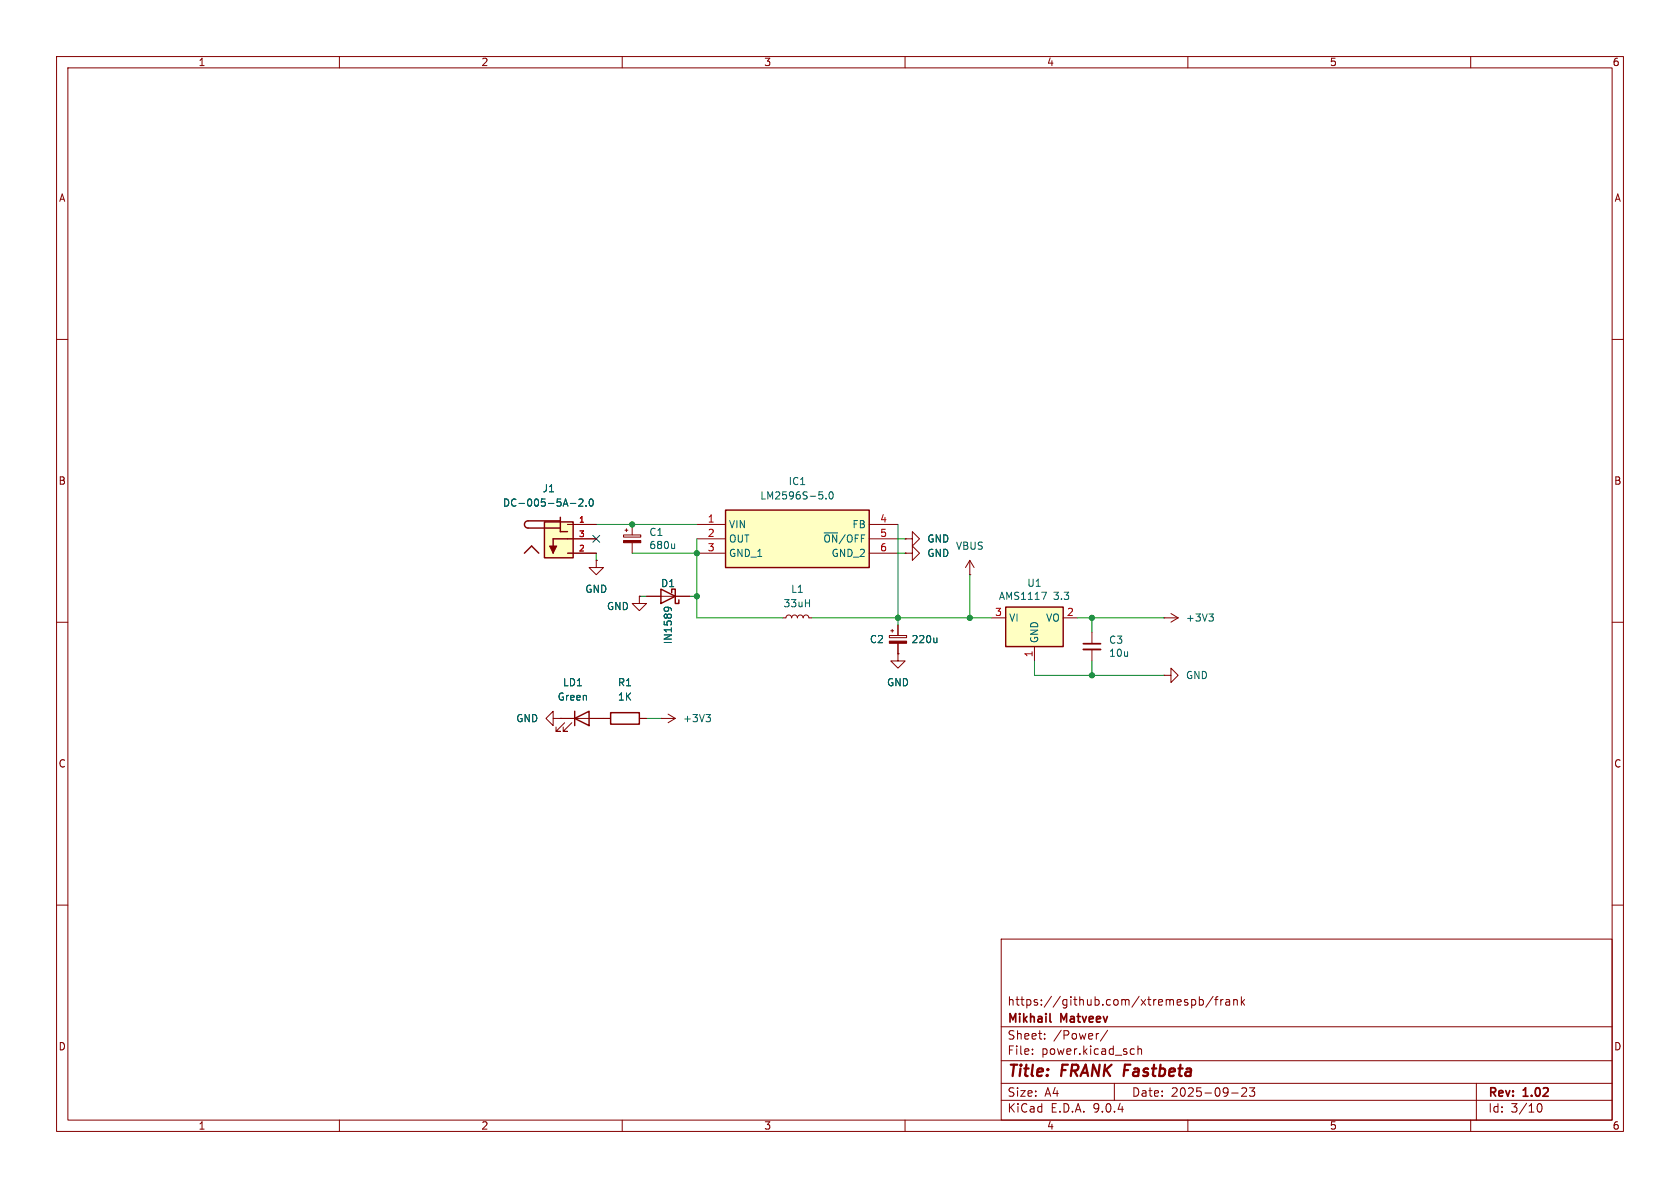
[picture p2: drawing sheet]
(kicad_sch
 (version 20250114)
 (generator "eeschema")
 (generator_version "9.0")
 (paper "A4")
 (title_block
  (title "${NAME} ${MODEL}")
  (date "${DATE}")
  (rev "${VERSION}")
  (company "Mikhail Matveev")
  (comment 1 "https://github.com/xtremespb/frank"))
 (lib_symbols
  (symbol "+3V3_1"
   (power)
   (pin_numbers (hide yes))
   (pin_names
    (offset 0) (hide yes)) (exclude_from_sim no) (in_bom yes) (on_board yes)
   (property "Reference" "#PWR" (at 0 -3.81 0) (effects (font (size 1.27 1.27)) (hide yes)))
   (property "Value" "+3V3" (at 0 3.556 0) (effects (font (size 1.27 1.27))))
   (property "Footprint" "" (at 0 0 0) (effects (font (size 1.27 1.27)) (hide yes)))
   (property "Datasheet" "" (at 0 0 0) (effects (font (size 1.27 1.27)) (hide yes)))
   (property "Description" "Power symbol creates a global label with name \"+3V3\"" (at 0 0 0) (effects (font (size 1.27 1.27)) (hide yes)))
   (symbol "+3V3_1_0_1"
    (polyline (pts (xy -0.762 1.27) (xy 0 2.54)) (stroke (width 0) (type default)) (fill (type none)))
    (polyline (pts (xy 0 2.54) (xy 0.762 1.27)) (stroke (width 0) (type default)) (fill (type none)))
    (polyline (pts (xy 0 0) (xy 0 2.54)) (stroke (width 0) (type default)) (fill (type none))))
   (symbol "+3V3_1_1_1"
    (pin power_in line (at 0 0 90) (length 0) (name "~" (effects (font (size 1.27 1.27)))) (number "1" (effects (font (size 1.27 1.27))))))
   (embedded_fonts no))
  (symbol "DC-005-5A-2.0:DC-005-5A-2.0"
   (pin_names
    (offset 1.016)) (exclude_from_sim no) (in_bom yes) (on_board yes)
   (property "Reference" "J" (at -5.08 5.08 0) (effects (font (size 1.27 1.27)) (justify left bottom)))
   (property "Value" "DC-005-5A-2.0" (at -5.08 -5.08 0) (effects (font (size 1.27 1.27)) (justify left top)))
   (property "Footprint" "DC-005-5A-2.0:XKB_DC-005-5A-2.0" (at 0 0 0) (effects (font (size 1.27 1.27)) (justify bottom) (hide yes)))
   (property "Datasheet" "" (at 0 0 0) (effects (font (size 1.27 1.27)) (hide yes)))
   (property "Description" "" (at 0 0 0) (effects (font (size 1.27 1.27)) (hide yes)))
   (property "MF" "XKB Industrial Precision" (at 0 0 0) (effects (font (size 1.27 1.27)) (justify bottom) (hide yes)))
   (property "MAXIMUM_PACKAGE_HEIGHT" "11 mm" (at 0 0 0) (effects (font (size 1.27 1.27)) (justify bottom) (hide yes)))
   (property "Package" "Package" (at 0 0 0) (effects (font (size 1.27 1.27)) (justify bottom) (hide yes)))
   (property "Price" "None" (at 0 0 0) (effects (font (size 1.27 1.27)) (justify bottom) (hide yes)))
   (property "Check_prices" "https://www.snapeda.com/parts/DC-005-5A-2.0/XKB+Connection/view-part/?ref=eda" (at 0 0 0) (effects (font (size 1.27 1.27)) (justify bottom) (hide yes)))
   (property "STANDARD" "Manufacturer Recommendations" (at 0 0 0) (effects (font (size 1.27 1.27)) (justify bottom) (hide yes)))
   (property "PARTREV" "A0" (at 0 0 0) (effects (font (size 1.27 1.27)) (justify bottom) (hide yes)))
   (property "SnapEDA_Link" "https://www.snapeda.com/parts/DC-005-5A-2.0/XKB+Connection/view-part/?ref=snap" (at 0 0 0) (effects (font (size 1.27 1.27)) (justify bottom) (hide yes)))
   (property "MP" "DC-005-5A-2.0" (at 0 0 0) (effects (font (size 1.27 1.27)) (justify bottom) (hide yes)))
   (property "Description_1" "DC Power Receptacle Jack, Through Hole，Right Angle" (at 0 0 0) (effects (font (size 1.27 1.27)) (justify bottom) (hide yes)))
   (property "Availability" "Not in stock" (at 0 0 0) (effects (font (size 1.27 1.27)) (justify bottom) (hide yes)))
   (property "MANUFACTURER" "XKB" (at 0 0 0) (effects (font (size 1.27 1.27)) (justify bottom) (hide yes)))
   (symbol "DC-005-5A-2.0_0_0"
    (polyline (pts (xy -4.445 3.175) (xy 1.27 3.175)) (stroke (width 0.254) (type default)) (fill (type none)))
    (polyline (pts (xy -4.445 1.905) (xy 1.27 1.905)) (stroke (width 0.254) (type default)) (fill (type none)))
    (arc (start -4.445 1.905) (mid -5.0772 2.54) (end -4.445 3.175) (stroke (width 0.254) (type default)) (fill (type none)))
    (polyline (pts (xy -3.81 -1.27) (xy -5.08 -2.54)) (stroke (width 0.254) (type default)) (fill (type none)))
    (polyline (pts (xy -2.54 -2.54) (xy -3.81 -1.27)) (stroke (width 0.254) (type default)) (fill (type none)))
    (rectangle (start -1.5421 -3.3564) (end 3.5379 2.9936) (stroke (width 0.254) (type default)) (fill (type background)))
    (polyline (pts (xy -0.635 -1.27) (xy 0.635 -1.27) (xy 0 -2.54) (xy -0.635 -1.27)) (stroke (width 0.1524) (type default)) (fill (type outline)))
    (polyline (pts (xy 0 0) (xy 0 -2.54)) (stroke (width 0.254) (type default)) (fill (type none)))
    (polyline (pts (xy 1.27 3.81) (xy 1.27 3.175)) (stroke (width 0.254) (type default)) (fill (type none)))
    (polyline (pts (xy 1.27 3.175) (xy 1.27 1.905)) (stroke (width 0.254) (type default)) (fill (type none)))
    (polyline (pts (xy 1.27 1.905) (xy 1.27 1.27)) (stroke (width 0.254) (type default)) (fill (type none)))
    (polyline (pts (xy 1.27 1.27) (xy 2.54 1.27)) (stroke (width 0.254) (type default)) (fill (type none)))
    (polyline (pts (xy 2.54 0) (xy 0 0)) (stroke (width 0.254) (type default)) (fill (type none)))
    (pin passive line (at 7.62 2.54 180) (length 5.08) (name "~" (effects (font (size 1.016 1.016)))) (number "1" (effects (font (size 1.016 1.016)))))
    (pin passive line (at 7.62 0 180) (length 5.08) (name "~" (effects (font (size 1.016 1.016)))) (number "3" (effects (font (size 1.016 1.016)))))
    (pin passive line (at 7.62 -2.54 180) (length 5.08) (name "~" (effects (font (size 1.016 1.016)))) (number "2" (effects (font (size 1.016 1.016))))))
   (embedded_fonts no))
  (symbol "Device:C_Polarized_Small"
   (pin_numbers (hide yes))
   (pin_names
    (offset 0.254) (hide yes)) (exclude_from_sim no) (in_bom yes) (on_board yes)
   (property "Reference" "C" (at 0.254 1.778 0) (effects (font (size 1.27 1.27)) (justify left)))
   (property "Value" "C_Polarized_Small" (at 0.254 -2.032 0) (effects (font (size 1.27 1.27)) (justify left)))
   (property "Footprint" "" (at 0 0 0) (effects (font (size 1.27 1.27)) (hide yes)))
   (property "Datasheet" "~" (at 0 0 0) (effects (font (size 1.27 1.27)) (hide yes)))
   (property "Description" "Polarized capacitor, small symbol" (at 0 0 0) (effects (font (size 1.27 1.27)) (hide yes)))
   (symbol "C_Polarized_Small_0_1"
    (rectangle (start -1.524 0.6858) (end 1.524 0.3048) (stroke (width 0) (type default)) (fill (type none)))
    (rectangle (start -1.524 -0.3048) (end 1.524 -0.6858) (stroke (width 0) (type default)) (fill (type outline)))
    (polyline (pts (xy -1.27 1.524) (xy -0.762 1.524)) (stroke (width 0) (type default)) (fill (type none)))
    (polyline (pts (xy -1.016 1.27) (xy -1.016 1.778)) (stroke (width 0) (type default)) (fill (type none))))
   (symbol "C_Polarized_Small_1_1"
    (pin passive line (at 0 2.54 270) (length 1.8542) (name "~" (effects (font (size 1.27 1.27)))) (number "1" (effects (font (size 1.27 1.27)))))
    (pin passive line (at 0 -2.54 90) (length 1.8542) (name "~" (effects (font (size 1.27 1.27)))) (number "2" (effects (font (size 1.27 1.27))))))
   (embedded_fonts no))
  (symbol "Device:C_Small"
   (pin_numbers (hide yes))
   (pin_names
    (offset 0.254) (hide yes)) (exclude_from_sim no) (in_bom yes) (on_board yes)
   (property "Reference" "C" (at 0.254 1.778 0) (effects (font (size 1.27 1.27)) (justify left)))
   (property "Value" "C_Small" (at 0.254 -2.032 0) (effects (font (size 1.27 1.27)) (justify left)))
   (property "Footprint" "" (at 0 0 0) (effects (font (size 1.27 1.27)) (hide yes)))
   (property "Datasheet" "~" (at 0 0 0) (effects (font (size 1.27 1.27)) (hide yes)))
   (property "Description" "Unpolarized capacitor, small symbol" (at 0 0 0) (effects (font (size 1.27 1.27)) (hide yes)))
   (symbol "C_Small_0_1"
    (polyline (pts (xy -1.524 0.508) (xy 1.524 0.508)) (stroke (width 0.3048) (type default)) (fill (type none)))
    (polyline (pts (xy -1.524 -0.508) (xy 1.524 -0.508)) (stroke (width 0.3302) (type default)) (fill (type none))))
   (symbol "C_Small_1_1"
    (pin passive line (at 0 2.54 270) (length 2.032) (name "~" (effects (font (size 1.27 1.27)))) (number "1" (effects (font (size 1.27 1.27)))))
    (pin passive line (at 0 -2.54 90) (length 2.032) (name "~" (effects (font (size 1.27 1.27)))) (number "2" (effects (font (size 1.27 1.27))))))
   (embedded_fonts no))
  (symbol "Device:D_Schottky_Small"
   (pin_numbers (hide yes))
   (pin_names
    (offset 0.254) (hide yes)) (exclude_from_sim no) (in_bom yes) (on_board yes)
   (property "Reference" "D" (at -1.27 2.032 0) (effects (font (size 1.27 1.27)) (justify left)))
   (property "Value" "D_Schottky_Small" (at -7.112 -2.032 0) (effects (font (size 1.27 1.27)) (justify left)))
   (property "Footprint" "" (at 0 0 90) (effects (font (size 1.27 1.27)) (hide yes)))
   (property "Datasheet" "~" (at 0 0 90) (effects (font (size 1.27 1.27)) (hide yes)))
   (property "Description" "Schottky diode, small symbol" (at 0 0 0) (effects (font (size 1.27 1.27)) (hide yes)))
   (symbol "D_Schottky_Small_0_1"
    (polyline (pts (xy -1.27 0.762) (xy -1.27 1.016) (xy -0.762 1.016) (xy -0.762 -1.016) (xy -0.254 -1.016) (xy -0.254 -0.762)) (stroke (width 0.254) (type default)) (fill (type none)))
    (polyline (pts (xy -0.762 0) (xy 0.762 0)) (stroke (width 0) (type default)) (fill (type none)))
    (polyline (pts (xy 0.762 -1.016) (xy -0.762 0) (xy 0.762 1.016) (xy 0.762 -1.016)) (stroke (width 0.254) (type default)) (fill (type none))))
   (symbol "D_Schottky_Small_1_1"
    (pin passive line (at -2.54 0 0) (length 1.778) (name "K" (effects (font (size 1.27 1.27)))) (number "1" (effects (font (size 1.27 1.27)))))
    (pin passive line (at 2.54 0 180) (length 1.778) (name "A" (effects (font (size 1.27 1.27)))) (number "2" (effects (font (size 1.27 1.27))))))
   (embedded_fonts no))
  (symbol "Device:LED"
   (pin_numbers (hide yes))
   (pin_names
    (offset 1.016) (hide yes)) (exclude_from_sim no) (in_bom yes) (on_board yes)
   (property "Reference" "D" (at 0 2.54 0) (effects (font (size 1.27 1.27))))
   (property "Value" "LED" (at 0 -2.54 0) (effects (font (size 1.27 1.27))))
   (property "Footprint" "" (at 0 0 0) (effects (font (size 1.27 1.27)) (hide yes)))
   (property "Datasheet" "~" (at 0 0 0) (effects (font (size 1.27 1.27)) (hide yes)))
   (property "Description" "Light emitting diode" (at 0 0 0) (effects (font (size 1.27 1.27)) (hide yes)))
   (property "Sim.Pins" "1=K 2=A" (at 0 0 0) (effects (font (size 1.27 1.27)) (hide yes)))
   (symbol "LED_0_1"
    (polyline (pts (xy -3.048 -0.762) (xy -4.572 -2.286) (xy -3.81 -2.286) (xy -4.572 -2.286) (xy -4.572 -1.524)) (stroke (width 0) (type default)) (fill (type none)))
    (polyline (pts (xy -1.778 -0.762) (xy -3.302 -2.286) (xy -2.54 -2.286) (xy -3.302 -2.286) (xy -3.302 -1.524)) (stroke (width 0) (type default)) (fill (type none)))
    (polyline (pts (xy -1.27 0) (xy 1.27 0)) (stroke (width 0) (type default)) (fill (type none)))
    (polyline (pts (xy -1.27 -1.27) (xy -1.27 1.27)) (stroke (width 0.254) (type default)) (fill (type none)))
    (polyline (pts (xy 1.27 -1.27) (xy 1.27 1.27) (xy -1.27 0) (xy 1.27 -1.27)) (stroke (width 0.254) (type default)) (fill (type none))))
   (symbol "LED_1_1"
    (pin passive line (at -3.81 0 0) (length 2.54) (name "K" (effects (font (size 1.27 1.27)))) (number "1" (effects (font (size 1.27 1.27)))))
    (pin passive line (at 3.81 0 180) (length 2.54) (name "A" (effects (font (size 1.27 1.27)))) (number "2" (effects (font (size 1.27 1.27))))))
   (embedded_fonts no))
  (symbol "Device:L_Small"
   (pin_numbers (hide yes))
   (pin_names
    (offset 0.254) (hide yes)) (exclude_from_sim no) (in_bom yes) (on_board yes)
   (property "Reference" "L" (at 0.762 1.016 0) (effects (font (size 1.27 1.27)) (justify left)))
   (property "Value" "L_Small" (at 0.762 -1.016 0) (effects (font (size 1.27 1.27)) (justify left)))
   (property "Footprint" "" (at 0 0 0) (effects (font (size 1.27 1.27)) (hide yes)))
   (property "Datasheet" "~" (at 0 0 0) (effects (font (size 1.27 1.27)) (hide yes)))
   (property "Description" "Inductor, small symbol" (at 0 0 0) (effects (font (size 1.27 1.27)) (hide yes)))
   (symbol "L_Small_0_1"
    (arc (start 0 2.032) (mid 0.5058 1.524) (end 0 1.016) (stroke (width 0) (type default)) (fill (type none)))
    (arc (start 0 1.016) (mid 0.5058 0.508) (end 0 0) (stroke (width 0) (type default)) (fill (type none)))
    (arc (start 0 0) (mid 0.5058 -0.508) (end 0 -1.016) (stroke (width 0) (type default)) (fill (type none)))
    (arc (start 0 -1.016) (mid 0.5058 -1.524) (end 0 -2.032) (stroke (width 0) (type default)) (fill (type none))))
   (symbol "L_Small_1_1"
    (pin passive line (at 0 2.54 270) (length 0.508) (name "~" (effects (font (size 1.27 1.27)))) (number "1" (effects (font (size 1.27 1.27)))))
    (pin passive line (at 0 -2.54 90) (length 0.508) (name "~" (effects (font (size 1.27 1.27)))) (number "2" (effects (font (size 1.27 1.27))))))
   (embedded_fonts no))
  (symbol "Device:R"
   (pin_numbers (hide yes))
   (pin_names
    (offset 0)) (exclude_from_sim no) (in_bom yes) (on_board yes)
   (property "Reference" "R" (at 2.032 0 90) (effects (font (size 1.27 1.27))))
   (property "Value" "R" (at 0 0 90) (effects (font (size 1.27 1.27))))
   (property "Footprint" "" (at -1.778 0 90) (effects (font (size 1.27 1.27)) (hide yes)))
   (property "Datasheet" "~" (at 0 0 0) (effects (font (size 1.27 1.27)) (hide yes)))
   (property "Description" "Resistor" (at 0 0 0) (effects (font (size 1.27 1.27)) (hide yes)))
   (symbol "R_0_1"
    (rectangle (start -1.016 -2.54) (end 1.016 2.54) (stroke (width 0.254) (type default)) (fill (type none))))
   (symbol "R_1_1"
    (pin passive line (at 0 3.81 270) (length 1.27) (name "~" (effects (font (size 1.27 1.27)))) (number "1" (effects (font (size 1.27 1.27)))))
    (pin passive line (at 0 -3.81 90) (length 1.27) (name "~" (effects (font (size 1.27 1.27)))) (number "2" (effects (font (size 1.27 1.27))))))
   (embedded_fonts no))
  (symbol "GND_2"
   (power)
   (pin_numbers (hide yes))
   (pin_names
    (offset 0) (hide yes)) (exclude_from_sim no) (in_bom yes) (on_board yes)
   (property "Reference" "#PWR" (at 0 -6.35 0) (effects (font (size 1.27 1.27)) (hide yes)))
   (property "Value" "GND" (at 0 -3.81 0) (effects (font (size 1.27 1.27))))
   (property "Footprint" "" (at 0 0 0) (effects (font (size 1.27 1.27)) (hide yes)))
   (property "Datasheet" "" (at 0 0 0) (effects (font (size 1.27 1.27)) (hide yes)))
   (property "Description" "Power symbol creates a global label with name \"GND\" , ground" (at 0 0 0) (effects (font (size 1.27 1.27)) (hide yes)))
   (symbol "GND_2_0_1"
    (polyline (pts (xy 0 0) (xy 0 -1.27) (xy 1.27 -1.27) (xy 0 -2.54) (xy -1.27 -1.27) (xy 0 -1.27)) (stroke (width 0) (type default)) (fill (type none))))
   (symbol "GND_2_1_1"
    (pin power_in line (at 0 0 270) (length 0) (name "~" (effects (font (size 1.27 1.27)))) (number "1" (effects (font (size 1.27 1.27))))))
   (embedded_fonts no))
  (symbol "LM2596S-5_0:LM2596S-5.0" (exclude_from_sim no) (in_bom yes) (on_board yes)
   (property "Reference" "IC" (at 31.75 7.62 0) (effects (font (size 1.27 1.27)) (justify left top)))
   (property "Value" "LM2596S-5.0" (at 31.75 5.08 0) (effects (font (size 1.27 1.27)) (justify left top)))
   (property "Footprint" "KTT0005B" (at 31.75 -94.92 0) (effects (font (size 1.27 1.27)) (justify left top) (hide yes)))
   (property "Datasheet" "https://www.ti.com/lit/gpn/LM2596" (at 31.75 -194.92 0) (effects (font (size 1.27 1.27)) (justify left top) (hide yes)))
   (property "Description" "Conv DC-DC 4.5V to 40V Inv/Step Down Single-Out 5V 3A 6-Pin(5+Tab) TO-263 Tube" (at 0 0 0) (effects (font (size 1.27 1.27)) (hide yes)))
   (property "Height" "" (at 31.75 -394.92 0) (effects (font (size 1.27 1.27)) (justify left top) (hide yes)))
   (property "Mouser Part Number" "926-LM2596S-50" (at 31.75 -494.92 0) (effects (font (size 1.27 1.27)) (justify left top) (hide yes)))
   (property "Mouser Price/Stock" "https://www.mouser.co.uk/ProductDetail/Texas-Instruments/LM2596S-5.0?qs=X1J7HmVL2ZGcOr96VNr%252B%2Fw%3D%3D" (at 31.75 -594.92 0) (effects (font (size 1.27 1.27)) (justify left top) (hide yes)))
   (property "Manufacturer_Name" "Texas Instruments" (at 31.75 -694.92 0) (effects (font (size 1.27 1.27)) (justify left top) (hide yes)))
   (property "Manufacturer_Part_Number" "LM2596S-5.0" (at 31.75 -794.92 0) (effects (font (size 1.27 1.27)) (justify left top) (hide yes)))
   (symbol "LM2596S-5.0_1_1"
    (rectangle (start 5.08 2.54) (end 30.48 -7.62) (stroke (width 0.254) (type default)) (fill (type background)))
    (pin passive line (at 0 0 0) (length 5.08) (name "VIN" (effects (font (size 1.27 1.27)))) (number "1" (effects (font (size 1.27 1.27)))))
    (pin passive line (at 0 -2.54 0) (length 5.08) (name "OUT" (effects (font (size 1.27 1.27)))) (number "2" (effects (font (size 1.27 1.27)))))
    (pin passive line (at 0 -5.08 0) (length 5.08) (name "GND_1" (effects (font (size 1.27 1.27)))) (number "3" (effects (font (size 1.27 1.27)))))
    (pin passive line (at 35.56 0 180) (length 5.08) (name "FB" (effects (font (size 1.27 1.27)))) (number "4" (effects (font (size 1.27 1.27)))))
    (pin passive line (at 35.56 -2.54 180) (length 5.08) (name "~{ON}/OFF" (effects (font (size 1.27 1.27)))) (number "5" (effects (font (size 1.27 1.27)))))
    (pin passive line (at 35.56 -5.08 180) (length 5.08) (name "GND_2" (effects (font (size 1.27 1.27)))) (number "6" (effects (font (size 1.27 1.27))))))
   (embedded_fonts no))
  (symbol "Regulator_Linear:NCP1117-3.3_SOT223" (exclude_from_sim no) (in_bom yes) (on_board yes)
   (property "Reference" "U" (at -3.81 3.175 0) (effects (font (size 1.27 1.27))))
   (property "Value" "NCP1117-3.3_SOT223" (at 0 3.175 0) (effects (font (size 1.27 1.27)) (justify left)))
   (property "Footprint" "Package_TO_SOT_SMD:SOT-223-3_TabPin2" (at 0 5.08 0) (effects (font (size 1.27 1.27)) (hide yes)))
   (property "Datasheet" "http://www.onsemi.com/pub_link/Collateral/NCP1117-D.PDF" (at 2.54 -6.35 0) (effects (font (size 1.27 1.27)) (hide yes)))
   (property "Description" "1A Low drop-out regulator, Fixed Output 3.3V, SOT-223" (at 0 0 0) (effects (font (size 1.27 1.27)) (hide yes)))
   (symbol "NCP1117-3.3_SOT223_0_1"
    (rectangle (start -5.08 -5.08) (end 5.08 1.905) (stroke (width 0.254) (type default)) (fill (type background))))
   (symbol "NCP1117-3.3_SOT223_1_1"
    (pin power_in line (at -7.62 0 0) (length 2.54) (name "VI" (effects (font (size 1.27 1.27)))) (number "3" (effects (font (size 1.27 1.27)))))
    (pin power_in line (at 0 -7.62 90) (length 2.54) (name "GND" (effects (font (size 1.27 1.27)))) (number "1" (effects (font (size 1.27 1.27)))))
    (pin power_out line (at 7.62 0 180) (length 2.54) (name "VO" (effects (font (size 1.27 1.27)))) (number "2" (effects (font (size 1.27 1.27))))))
   (embedded_fonts no))
  (symbol "power:GND"
   (power)
   (pin_numbers (hide yes))
   (pin_names
    (offset 0) (hide yes)) (exclude_from_sim no) (in_bom yes) (on_board yes)
   (property "Reference" "#PWR" (at 0 -6.35 0) (effects (font (size 1.27 1.27)) (hide yes)))
   (property "Value" "GND" (at 0 -3.81 0) (effects (font (size 1.27 1.27))))
   (property "Footprint" "" (at 0 0 0) (effects (font (size 1.27 1.27)) (hide yes)))
   (property "Datasheet" "" (at 0 0 0) (effects (font (size 1.27 1.27)) (hide yes)))
   (property "Description" "Power symbol creates a global label with name \"GND\" , ground" (at 0 0 0) (effects (font (size 1.27 1.27)) (hide yes)))
   (symbol "GND_0_1"
    (polyline (pts (xy 0 0) (xy 0 -1.27) (xy 1.27 -1.27) (xy 0 -2.54) (xy -1.27 -1.27) (xy 0 -1.27)) (stroke (width 0) (type default)) (fill (type none))))
   (symbol "GND_1_1"
    (pin power_in line (at 0 0 270) (length 0) (name "~" (effects (font (size 1.27 1.27)))) (number "1" (effects (font (size 1.27 1.27))))))
   (embedded_fonts no))
  (symbol "power:VBUS"
   (power)
   (pin_numbers (hide yes))
   (pin_names
    (offset 0) (hide yes)) (exclude_from_sim no) (in_bom yes) (on_board yes)
   (property "Reference" "#PWR" (at 0 -3.81 0) (effects (font (size 1.27 1.27)) (hide yes)))
   (property "Value" "VBUS" (at 0 3.556 0) (effects (font (size 1.27 1.27))))
   (property "Footprint" "" (at 0 0 0) (effects (font (size 1.27 1.27)) (hide yes)))
   (property "Datasheet" "" (at 0 0 0) (effects (font (size 1.27 1.27)) (hide yes)))
   (property "Description" "Power symbol creates a global label with name \"VBUS\"" (at 0 0 0) (effects (font (size 1.27 1.27)) (hide yes)))
   (symbol "VBUS_0_1"
    (polyline (pts (xy -0.762 1.27) (xy 0 2.54)) (stroke (width 0) (type default)) (fill (type none)))
    (polyline (pts (xy 0 2.54) (xy 0.762 1.27)) (stroke (width 0) (type default)) (fill (type none)))
    (polyline (pts (xy 0 0) (xy 0 2.54)) (stroke (width 0) (type default)) (fill (type none))))
   (symbol "VBUS_1_1"
    (pin power_in line (at 0 0 90) (length 0) (name "~" (effects (font (size 1.27 1.27)))) (number "1" (effects (font (size 1.27 1.27))))))
   (embedded_fonts no)))
 (junction
  (at 193.04 119.38)
  (diameter 0)
  (color 0 0 0 0))
 (junction
  (at 193.04 109.22)
  (diameter 0)
  (color 0 0 0 0))
 (junction
  (at 171.45 109.22)
  (diameter 0)
  (color 0 0 0 0))
 (junction
  (at 111.76 92.71)
  (diameter 0)
  (color 0 0 0 0))
 (junction
  (at 123.19 97.79)
  (diameter 0)
  (color 0 0 0 0))
 (junction
  (at 158.75 109.22)
  (diameter 0)
  (color 0 0 0 0))
 (junction
  (at 123.19 105.41)
  (diameter 0)
  (color 0 0 0 0))
 (no_connect
  (at 105.41 95.25))
 (wire
  (pts (xy 193.04 109.22) (xy 205.74 109.22))
  (stroke (width 0) (type default)))
 (wire
  (pts (xy 158.75 92.71) (xy 158.75 109.22))
  (stroke (width 0) (type default)))
 (wire
  (pts (xy 182.88 119.38) (xy 193.04 119.38))
  (stroke (width 0) (type default)))
 (wire
  (pts (xy 193.04 111.76) (xy 193.04 109.22))
  (stroke (width 0) (type default)))
 (wire
  (pts (xy 160.02 97.79) (xy 158.75 97.79))
  (stroke (width 0) (type default)))
 (wire
  (pts (xy 171.45 109.22) (xy 175.26 109.22))
  (stroke (width 0) (type default)))
 (wire
  (pts (xy 123.19 109.22) (xy 138.43 109.22))
  (stroke (width 0) (type default)))
 (wire
  (pts (xy 123.19 95.25) (xy 123.19 97.79))
  (stroke (width 0) (type default)))
 (wire
  (pts (xy 158.75 110.49) (xy 158.75 109.22))
  (stroke (width 0) (type default)))
 (wire
  (pts (xy 123.19 97.79) (xy 123.19 105.41))
  (stroke (width 0) (type default)))
 (wire
  (pts (xy 193.04 119.38) (xy 205.74 119.38))
  (stroke (width 0) (type default)))
 (wire
  (pts (xy 105.41 99.06) (xy 105.41 97.79))
  (stroke (width 0) (type default)))
 (wire
  (pts (xy 123.19 105.41) (xy 123.19 109.22))
  (stroke (width 0) (type default)))
 (wire
  (pts (xy 190.5 109.22) (xy 193.04 109.22))
  (stroke (width 0) (type default)))
 (wire
  (pts (xy 111.76 92.71) (xy 123.19 92.71))
  (stroke (width 0) (type default)))
 (wire
  (pts (xy 171.45 101.6) (xy 171.45 109.22))
  (stroke (width 0) (type default)))
 (wire
  (pts (xy 114.3 127) (xy 116.84 127))
  (stroke (width 0) (type default)))
 (wire
  (pts (xy 158.75 109.22) (xy 171.45 109.22))
  (stroke (width 0) (type default)))
 (wire
  (pts (xy 111.76 97.79) (xy 123.19 97.79))
  (stroke (width 0) (type default)))
 (wire
  (pts (xy 143.51 109.22) (xy 158.75 109.22))
  (stroke (width 0) (type default)))
 (wire
  (pts (xy 182.88 116.84) (xy 182.88 119.38))
  (stroke (width 0) (type default)))
 (wire
  (pts (xy 105.41 92.71) (xy 111.76 92.71))
  (stroke (width 0) (type default)))
 (wire
  (pts (xy 193.04 116.84) (xy 193.04 119.38))
  (stroke (width 0) (type default)))
 (wire
  (pts (xy 160.02 95.25) (xy 158.75 95.25))
  (stroke (width 0) (type default)))
 (symbol
  (lib_name "GND_2")
  (lib_id "power:GND")
  (at 99.06 127 270)
  (unit 1)
  (exclude_from_sim no)
  (in_bom yes)
  (on_board yes)
  (dnp no)
  (fields_autoplaced yes)
  (property "Reference" "#PWR01" (at 92.71 127 0) (effects (font (size 1.27 1.27)) (hide yes)))
  (property "Value" "GND" (at 95.25 126.9999 90) (effects (font (size 1.27 1.27)) (justify right)))
  (property "Footprint" "" (at 99.06 127 0) (effects (font (size 1.27 1.27)) (hide yes)))
  (property "Datasheet" "" (at 99.06 127 0) (effects (font (size 1.27 1.27)) (hide yes)))
  (property "Description" "Power symbol creates a global label with name \"GND\" , ground" (at 99.06 127 0) (effects (font (size 1.27 1.27)) (hide yes)))
  (pin "1"))
 (symbol
  (lib_id "power:GND")
  (at 118.11 105.41 270)
  (unit 1)
  (exclude_from_sim no)
  (in_bom yes)
  (on_board yes)
  (dnp no)
  (fields_autoplaced yes)
  (property "Reference" "#PWR04" (at 111.76 105.41 0) (effects (font (size 1.27 1.27)) (hide yes)))
  (property "Value" "GND" (at 114.3 105.4099 90) (effects (font (size 1.27 1.27)) (justify right)))
  (property "Footprint" "" (at 118.11 105.41 0) (effects (font (size 1.27 1.27)) (hide yes)))
  (property "Datasheet" "" (at 118.11 105.41 0) (effects (font (size 1.27 1.27)) (hide yes)))
  (property "Description" "Power symbol creates a global label with name \"GND\" , ground" (at 118.11 105.41 0) (effects (font (size 1.27 1.27)) (hide yes)))
  (pin "1"))
 (symbol
  (lib_id "Device:LED")
  (at 102.87 127 0)
  (unit 1)
  (exclude_from_sim no)
  (in_bom yes)
  (on_board yes)
  (dnp no)
  (fields_autoplaced yes)
  (property "Reference" "LD1" (at 101.2825 120.65 0) (effects (font (size 1.27 1.27))))
  (property "Value" "Green" (at 101.2825 123.19 0) (effects (font (size 1.27 1.27))))
  (property "Footprint" "FRANK:Combined 0805 LD" (at 102.87 127 0) (effects (font (size 1.27 1.27)) (hide yes)))
  (property "Datasheet" "~" (at 102.87 127 0) (effects (font (size 1.27 1.27)) (hide yes)))
  (property "Description" "Light emitting diode" (at 102.87 127 0) (effects (font (size 1.27 1.27)) (hide yes)))
  (property "AliExpress" "https://www.aliexpress.com/item/1005005975741298.html" (at 102.87 127 0) (effects (font (size 1.27 1.27)) (hide yes)))
  (property "Sim.Pins" "1=K 2=A" (at 102.87 127 0) (effects (font (size 1.27 1.27)) (hide yes)))
  (property "Height" "" (at 102.87 127 0) (effects (font (size 1.27 1.27)) (hide yes)))
  (property "Manufacturer_Name" "" (at 102.87 127 0) (effects (font (size 1.27 1.27)) (hide yes)))
  (property "Manufacturer_Part_Number" "" (at 102.87 127 0) (effects (font (size 1.27 1.27)) (hide yes)))
  (property "Mouser Part Number" "" (at 102.87 127 0) (effects (font (size 1.27 1.27)) (hide yes)))
  (property "Mouser Price/Stock" "" (at 102.87 127 0) (effects (font (size 1.27 1.27)) (hide yes)))
  (pin "1")
  (pin "2"))
 (symbol
  (lib_id "Device:C_Small")
  (at 193.04 114.3 0)
  (unit 1)
  (exclude_from_sim no)
  (in_bom yes)
  (on_board yes)
  (dnp no)
  (property "Reference" "C3" (at 195.961 113.1316 0) (effects (font (size 1.27 1.27)) (justify left)))
  (property "Value" "10u" (at 195.961 115.443 0) (effects (font (size 1.27 1.27)) (justify left)))
  (property "Footprint" "FRANK:Combined 0805 CR" (at 193.04 114.3 0) (effects (font (size 1.27 1.27)) (hide yes)))
  (property "Datasheet" "~" (at 193.04 114.3 0) (effects (font (size 1.27 1.27)) (hide yes)))
  (property "Description" "Unpolarized capacitor, small symbol" (at 193.04 114.3 0) (effects (font (size 1.27 1.27)) (hide yes)))
  (property "AliExpress" "https://www.aliexpress.com/item/33008008276.html" (at 193.04 114.3 0) (effects (font (size 1.27 1.27)) (hide yes)))
  (property "Height" "" (at 193.04 114.3 0) (effects (font (size 1.27 1.27)) (hide yes)))
  (property "Manufacturer_Name" "" (at 193.04 114.3 0) (effects (font (size 1.27 1.27)) (hide yes)))
  (property "Manufacturer_Part_Number" "" (at 193.04 114.3 0) (effects (font (size 1.27 1.27)) (hide yes)))
  (property "Mouser Part Number" "" (at 193.04 114.3 0) (effects (font (size 1.27 1.27)) (hide yes)))
  (property "Mouser Price/Stock" "" (at 193.04 114.3 0) (effects (font (size 1.27 1.27)) (hide yes)))
  (pin "1")
  (pin "2"))
 (symbol
  (lib_id "Device:D_Schottky_Small")
  (at 120.65 105.41 180)
  (unit 1)
  (exclude_from_sim no)
  (in_bom yes)
  (on_board yes)
  (dnp no)
  (property "Reference" "D1" (at 120.65 103.124 0) (effects (font (size 1.27 1.27))))
  (property "Value" "IN1589" (at 120.65 110.49 90) (effects (font (size 1.27 1.27))))
  (property "Footprint" "FRANK:Inductor (Radial_D7.2mm_P3.00mm)" (at 120.65 105.41 90) (effects (font (size 1.27 1.27)) (hide yes)))
  (property "Datasheet" "~" (at 120.65 105.41 90) (effects (font (size 1.27 1.27)) (hide yes)))
  (property "Description" "Schottky diode, small symbol" (at 120.65 105.41 0) (effects (font (size 1.27 1.27)) (hide yes)))
  (pin "2")
  (pin "1"))
 (symbol
  (lib_id "LM2596S-5_0:LM2596S-5.0")
  (at 123.19 92.71 0)
  (unit 1)
  (exclude_from_sim no)
  (in_bom yes)
  (on_board yes)
  (dnp no)
  (fields_autoplaced yes)
  (property "Reference" "IC1" (at 140.97 85.09 0) (effects (font (size 1.27 1.27))))
  (property "Value" "LM2596S-5.0" (at 140.97 87.63 0) (effects (font (size 1.27 1.27))))
  (property "Footprint" "FRANK:KTT0005B" (at 154.94 187.63 0) (effects (font (size 1.27 1.27)) (justify left top) (hide yes)))
  (property "Datasheet" "https://www.ti.com/lit/gpn/LM2596" (at 154.94 287.63 0) (effects (font (size 1.27 1.27)) (justify left top) (hide yes)))
  (property "Description" "Conv DC-DC 4.5V to 40V Inv/Step Down Single-Out 5V 3A 6-Pin(5+Tab) TO-263 Tube" (at 123.19 92.71 0) (effects (font (size 1.27 1.27)) (hide yes)))
  (property "Height" "" (at 154.94 487.63 0) (effects (font (size 1.27 1.27)) (justify left top) (hide yes)))
  (property "Mouser Part Number" "926-LM2596S-50" (at 154.94 587.63 0) (effects (font (size 1.27 1.27)) (justify left top) (hide yes)))
  (property "Mouser Price/Stock" "https://www.mouser.co.uk/ProductDetail/Texas-Instruments/LM2596S-5.0?qs=X1J7HmVL2ZGcOr96VNr%252B%2Fw%3D%3D" (at 154.94 687.63 0) (effects (font (size 1.27 1.27)) (justify left top) (hide yes)))
  (property "Manufacturer_Name" "Texas Instruments" (at 154.94 787.63 0) (effects (font (size 1.27 1.27)) (justify left top) (hide yes)))
  (property "Manufacturer_Part_Number" "LM2596S-5.0" (at 154.94 887.63 0) (effects (font (size 1.27 1.27)) (justify left top) (hide yes)))
  (pin "6")
  (pin "1")
  (pin "2")
  (pin "3")
  (pin "5")
  (pin "4"))
 (symbol
  (lib_id "power:GND")
  (at 160.02 95.25 90)
  (unit 1)
  (exclude_from_sim no)
  (in_bom yes)
  (on_board yes)
  (dnp no)
  (fields_autoplaced yes)
  (property "Reference" "#PWR06" (at 166.37 95.25 0) (effects (font (size 1.27 1.27)) (hide yes)))
  (property "Value" "GND" (at 163.83 95.2499 90) (effects (font (size 1.27 1.27)) (justify right)))
  (property "Footprint" "" (at 160.02 95.25 0) (effects (font (size 1.27 1.27)) (hide yes)))
  (property "Datasheet" "" (at 160.02 95.25 0) (effects (font (size 1.27 1.27)) (hide yes)))
  (property "Description" "Power symbol creates a global label with name \"GND\" , ground" (at 160.02 95.25 0) (effects (font (size 1.27 1.27)) (hide yes)))
  (pin "1"))
 (symbol
  (lib_id "power:GND")
  (at 160.02 97.79 90)
  (unit 1)
  (exclude_from_sim no)
  (in_bom yes)
  (on_board yes)
  (dnp no)
  (fields_autoplaced yes)
  (property "Reference" "#PWR07" (at 166.37 97.79 0) (effects (font (size 1.27 1.27)) (hide yes)))
  (property "Value" "GND" (at 163.83 97.7899 90) (effects (font (size 1.27 1.27)) (justify right)))
  (property "Footprint" "" (at 160.02 97.79 0) (effects (font (size 1.27 1.27)) (hide yes)))
  (property "Datasheet" "" (at 160.02 97.79 0) (effects (font (size 1.27 1.27)) (hide yes)))
  (property "Description" "Power symbol creates a global label with name \"GND\" , ground" (at 160.02 97.79 0) (effects (font (size 1.27 1.27)) (hide yes)))
  (pin "1"))
 (symbol
  (lib_id "Device:R")
  (at 110.49 127 90)
  (unit 1)
  (exclude_from_sim no)
  (in_bom yes)
  (on_board yes)
  (dnp no)
  (fields_autoplaced yes)
  (property "Reference" "R1" (at 110.49 120.65 90) (effects (font (size 1.27 1.27))))
  (property "Value" "1K" (at 110.49 123.19 90) (effects (font (size 1.27 1.27))))
  (property "Footprint" "FRANK:Combined 0805 RE" (at 110.49 128.778 90) (effects (font (size 1.27 1.27)) (hide yes)))
  (property "Datasheet" "https://www.vishay.com/docs/28952/mcs0402at-mct0603at-mcu0805at-mca1206at.pdf" (at 110.49 127 0) (effects (font (size 1.27 1.27)) (hide yes)))
  (property "Description" "Resistor" (at 110.49 127 0) (effects (font (size 1.27 1.27)) (hide yes)))
  (property "AliExpress" "https://www.aliexpress.com/item/1005005945735199.html" (at 110.49 127 0) (effects (font (size 1.27 1.27)) (hide yes)))
  (property "Height" "" (at 110.49 127 90) (effects (font (size 1.27 1.27)) (hide yes)))
  (property "Manufacturer_Name" "" (at 110.49 127 90) (effects (font (size 1.27 1.27)) (hide yes)))
  (property "Manufacturer_Part_Number" "" (at 110.49 127 90) (effects (font (size 1.27 1.27)) (hide yes)))
  (property "Mouser Part Number" "" (at 110.49 127 90) (effects (font (size 1.27 1.27)) (hide yes)))
  (property "Mouser Price/Stock" "" (at 110.49 127 90) (effects (font (size 1.27 1.27)) (hide yes)))
  (pin "1")
  (pin "2"))
 (symbol
  (lib_id "Device:L_Small")
  (at 140.97 109.22 90)
  (unit 1)
  (exclude_from_sim no)
  (in_bom yes)
  (on_board yes)
  (dnp no)
  (fields_autoplaced yes)
  (property "Reference" "L1" (at 140.97 104.14 90) (effects (font (size 1.27 1.27))))
  (property "Value" "33uH" (at 140.97 106.68 90) (effects (font (size 1.27 1.27))))
  (property "Footprint" "" (at 140.97 109.22 0) (effects (font (size 1.27 1.27)) (hide yes)))
  (property "Datasheet" "~" (at 140.97 109.22 0) (effects (font (size 1.27 1.27)) (hide yes)))
  (property "Description" "Inductor, small symbol" (at 140.97 109.22 0) (effects (font (size 1.27 1.27)) (hide yes)))
  (pin "1")
  (pin "2"))
 (symbol
  (lib_id "DC-005-5A-2.0:DC-005-5A-2.0")
  (at 97.79 95.25 0)
  (unit 1)
  (exclude_from_sim no)
  (in_bom yes)
  (on_board yes)
  (dnp no)
  (fields_autoplaced yes)
  (property "Reference" "J1" (at 97.0189 86.36 0) (effects (font (size 1.27 1.27))))
  (property "Value" "DC-005-5A-2.0" (at 97.0189 88.9 0) (effects (font (size 1.27 1.27))))
  (property "Footprint" "FRANK:XKB_DC-005-5A-2.0" (at 97.79 95.25 0) (effects (font (size 1.27 1.27)) (justify bottom) (hide yes)))
  (property "Datasheet" "" (at 97.79 95.25 0) (effects (font (size 1.27 1.27)) (hide yes)))
  (property "Description" "" (at 97.79 95.25 0) (effects (font (size 1.27 1.27)) (hide yes)))
  (property "MF" "XKB Industrial Precision" (at 97.79 95.25 0) (effects (font (size 1.27 1.27)) (justify bottom) (hide yes)))
  (property "MAXIMUM_PACKAGE_HEIGHT" "11 mm" (at 97.79 95.25 0) (effects (font (size 1.27 1.27)) (justify bottom) (hide yes)))
  (property "Package" "Package" (at 97.79 95.25 0) (effects (font (size 1.27 1.27)) (justify bottom) (hide yes)))
  (property "Price" "None" (at 97.79 95.25 0) (effects (font (size 1.27 1.27)) (justify bottom) (hide yes)))
  (property "Check_prices" "https://www.snapeda.com/parts/DC-005-5A-2.0/XKB+Connection/view-part/?ref=eda" (at 97.79 95.25 0) (effects (font (size 1.27 1.27)) (justify bottom) (hide yes)))
  (property "STANDARD" "Manufacturer Recommendations" (at 97.79 95.25 0) (effects (font (size 1.27 1.27)) (justify bottom) (hide yes)))
  (property "PARTREV" "A0" (at 97.79 95.25 0) (effects (font (size 1.27 1.27)) (justify bottom) (hide yes)))
  (property "SnapEDA_Link" "https://www.snapeda.com/parts/DC-005-5A-2.0/XKB+Connection/view-part/?ref=snap" (at 97.79 95.25 0) (effects (font (size 1.27 1.27)) (justify bottom) (hide yes)))
  (property "MP" "DC-005-5A-2.0" (at 97.79 95.25 0) (effects (font (size 1.27 1.27)) (justify bottom) (hide yes)))
  (property "Description_1" "DC Power Receptacle Jack, Through Hole，Right Angle" (at 97.79 95.25 0) (effects (font (size 1.27 1.27)) (justify bottom) (hide yes)))
  (property "Availability" "Not in stock" (at 97.79 95.25 0) (effects (font (size 1.27 1.27)) (justify bottom) (hide yes)))
  (property "MANUFACTURER" "XKB" (at 97.79 95.25 0) (effects (font (size 1.27 1.27)) (justify bottom) (hide yes)))
  (pin "1")
  (pin "3")
  (pin "2"))
 (symbol
  (lib_id "Device:C_Polarized_Small")
  (at 111.76 95.25 0)
  (unit 1)
  (exclude_from_sim no)
  (in_bom yes)
  (on_board yes)
  (dnp no)
  (property "Reference" "C1" (at 114.681 94.0816 0) (effects (font (size 1.27 1.27)) (justify left)))
  (property "Value" "680u" (at 114.681 96.393 0) (effects (font (size 1.27 1.27)) (justify left)))
  (property "Footprint" "FRANK:Capacitor (Radial_D8.0mm_P3.50mm)" (at 111.76 95.25 0) (effects (font (size 1.27 1.27)) (hide yes)))
  (property "Datasheet" "~" (at 111.76 95.25 0) (effects (font (size 1.27 1.27)) (hide yes)))
  (property "Description" "Polarized capacitor, small symbol" (at 111.76 95.25 0) (effects (font (size 1.27 1.27)) (hide yes)))
  (property "AliExpress" "https://www.aliexpress.com/item/33008008276.html" (at 111.76 95.25 0) (effects (font (size 1.27 1.27)) (hide yes)))
  (property "Height" "" (at 111.76 95.25 0) (effects (font (size 1.27 1.27)) (hide yes)))
  (property "Manufacturer_Name" "" (at 111.76 95.25 0) (effects (font (size 1.27 1.27)) (hide yes)))
  (property "Manufacturer_Part_Number" "" (at 111.76 95.25 0) (effects (font (size 1.27 1.27)) (hide yes)))
  (property "Mouser Part Number" "" (at 111.76 95.25 0) (effects (font (size 1.27 1.27)) (hide yes)))
  (property "Mouser Price/Stock" "" (at 111.76 95.25 0) (effects (font (size 1.27 1.27)) (hide yes)))
  (pin "1")
  (pin "2"))
 (symbol
  (lib_id "power:GND")
  (at 105.41 99.06 0)
  (unit 1)
  (exclude_from_sim no)
  (in_bom yes)
  (on_board yes)
  (dnp no)
  (fields_autoplaced yes)
  (property "Reference" "#PWR02" (at 105.41 105.41 0) (effects (font (size 1.27 1.27)) (hide yes)))
  (property "Value" "GND" (at 105.41 104.14 0) (effects (font (size 1.27 1.27))))
  (property "Footprint" "" (at 105.41 99.06 0) (effects (font (size 1.27 1.27)) (hide yes)))
  (property "Datasheet" "" (at 105.41 99.06 0) (effects (font (size 1.27 1.27)) (hide yes)))
  (property "Description" "Power symbol creates a global label with name \"GND\" , ground" (at 105.41 99.06 0) (effects (font (size 1.27 1.27)) (hide yes)))
  (pin "1"))
 (symbol
  (lib_name "+3V3_1")
  (lib_id "power:+3V3")
  (at 205.74 109.22 270)
  (unit 1)
  (exclude_from_sim no)
  (in_bom yes)
  (on_board yes)
  (dnp no)
  (fields_autoplaced yes)
  (property "Reference" "#PWR09" (at 201.93 109.22 0) (effects (font (size 1.27 1.27)) (hide yes)))
  (property "Value" "+3V3" (at 209.55 109.2199 90) (effects (font (size 1.27 1.27)) (justify left)))
  (property "Footprint" "" (at 205.74 109.22 0) (effects (font (size 1.27 1.27)) (hide yes)))
  (property "Datasheet" "" (at 205.74 109.22 0) (effects (font (size 1.27 1.27)) (hide yes)))
  (property "Description" "Power symbol creates a global label with name \"+3V3\"" (at 205.74 109.22 0) (effects (font (size 1.27 1.27)) (hide yes)))
  (pin "1"))
 (symbol
  (lib_id "power:VBUS")
  (at 171.45 101.6 0)
  (unit 1)
  (exclude_from_sim no)
  (in_bom yes)
  (on_board yes)
  (dnp no)
  (fields_autoplaced yes)
  (property "Reference" "#PWR08" (at 171.45 105.41 0) (effects (font (size 1.27 1.27)) (hide yes)))
  (property "Value" "VBUS" (at 171.45 96.52 0) (effects (font (size 1.27 1.27))))
  (property "Footprint" "" (at 171.45 101.6 0) (effects (font (size 1.27 1.27)) (hide yes)))
  (property "Datasheet" "" (at 171.45 101.6 0) (effects (font (size 1.27 1.27)) (hide yes)))
  (property "Description" "Power symbol creates a global label with name \"VBUS\"" (at 171.45 101.6 0) (effects (font (size 1.27 1.27)) (hide yes)))
  (pin "1"))
 (symbol
  (lib_id "power:GND")
  (at 158.75 115.57 0)
  (unit 1)
  (exclude_from_sim no)
  (in_bom yes)
  (on_board yes)
  (dnp no)
  (fields_autoplaced yes)
  (property "Reference" "#PWR05" (at 158.75 121.92 0) (effects (font (size 1.27 1.27)) (hide yes)))
  (property "Value" "GND" (at 158.75 120.65 0) (effects (font (size 1.27 1.27))))
  (property "Footprint" "" (at 158.75 115.57 0) (effects (font (size 1.27 1.27)) (hide yes)))
  (property "Datasheet" "" (at 158.75 115.57 0) (effects (font (size 1.27 1.27)) (hide yes)))
  (property "Description" "Power symbol creates a global label with name \"GND\" , ground" (at 158.75 115.57 0) (effects (font (size 1.27 1.27)) (hide yes)))
  (pin "1"))
 (symbol
  (lib_id "Regulator_Linear:NCP1117-3.3_SOT223")
  (at 182.88 109.22 0)
  (unit 1)
  (exclude_from_sim no)
  (in_bom yes)
  (on_board yes)
  (dnp no)
  (property "Reference" "U1" (at 182.88 103.0732 0) (effects (font (size 1.27 1.27))))
  (property "Value" "AMS1117 3.3" (at 182.88 105.3846 0) (effects (font (size 1.27 1.27))))
  (property "Footprint" "FRANK:SOT-223" (at 182.88 104.14 0) (effects (font (size 1.27 1.27)) (hide yes)))
  (property "Datasheet" "http://www.onsemi.com/pub_link/Collateral/NCP1117-D.PDF" (at 185.42 115.57 0) (effects (font (size 1.27 1.27)) (hide yes)))
  (property "Description" "" (at 182.88 109.22 0) (effects (font (size 1.27 1.27)) (hide yes)))
  (property "AliExpress" "https://www.aliexpress.com/item/1005005802338707.html" (at 182.88 109.22 0) (effects (font (size 1.27 1.27)) (hide yes)))
  (property "Height" "" (at 182.88 109.22 0) (effects (font (size 1.27 1.27)) (hide yes)))
  (property "Manufacturer_Name" "" (at 182.88 109.22 0) (effects (font (size 1.27 1.27)) (hide yes)))
  (property "Manufacturer_Part_Number" "" (at 182.88 109.22 0) (effects (font (size 1.27 1.27)) (hide yes)))
  (property "Mouser Part Number" "" (at 182.88 109.22 0) (effects (font (size 1.27 1.27)) (hide yes)))
  (property "Mouser Price/Stock" "" (at 182.88 109.22 0) (effects (font (size 1.27 1.27)) (hide yes)))
  (pin "1")
  (pin "2")
  (pin "3"))
 (symbol
  (lib_id "Device:C_Polarized_Small")
  (at 158.75 113.03 0)
  (unit 1)
  (exclude_from_sim no)
  (in_bom yes)
  (on_board yes)
  (dnp no)
  (property "Reference" "C2" (at 153.67 113.03 0) (effects (font (size 1.27 1.27)) (justify left)))
  (property "Value" "220u" (at 161.036 113.03 0) (effects (font (size 1.27 1.27)) (justify left)))
  (property "Footprint" "FRANK:Capacitor (Radial_D6.3mm_P2.50mm)" (at 158.75 113.03 0) (effects (font (size 1.27 1.27)) (hide yes)))
  (property "Datasheet" "~" (at 158.75 113.03 0) (effects (font (size 1.27 1.27)) (hide yes)))
  (property "Description" "Polarized capacitor, small symbol" (at 158.75 113.03 0) (effects (font (size 1.27 1.27)) (hide yes)))
  (property "AliExpress" "https://www.aliexpress.com/item/33008008276.html" (at 158.75 113.03 0) (effects (font (size 1.27 1.27)) (hide yes)))
  (property "Height" "" (at 158.75 113.03 0) (effects (font (size 1.27 1.27)) (hide yes)))
  (property "Manufacturer_Name" "" (at 158.75 113.03 0) (effects (font (size 1.27 1.27)) (hide yes)))
  (property "Manufacturer_Part_Number" "" (at 158.75 113.03 0) (effects (font (size 1.27 1.27)) (hide yes)))
  (property "Mouser Part Number" "" (at 158.75 113.03 0) (effects (font (size 1.27 1.27)) (hide yes)))
  (property "Mouser Price/Stock" "" (at 158.75 113.03 0) (effects (font (size 1.27 1.27)) (hide yes)))
  (pin "1")
  (pin "2"))
 (symbol
  (lib_name "+3V3_1")
  (lib_id "power:+3V3")
  (at 116.84 127 270)
  (unit 1)
  (exclude_from_sim no)
  (in_bom yes)
  (on_board yes)
  (dnp no)
  (fields_autoplaced yes)
  (property "Reference" "#PWR03" (at 113.03 127 0) (effects (font (size 1.27 1.27)) (hide yes)))
  (property "Value" "+3V3" (at 120.65 126.9999 90) (effects (font (size 1.27 1.27)) (justify left)))
  (property "Footprint" "" (at 116.84 127 0) (effects (font (size 1.27 1.27)) (hide yes)))
  (property "Datasheet" "" (at 116.84 127 0) (effects (font (size 1.27 1.27)) (hide yes)))
  (property "Description" "Power symbol creates a global label with name \"+3V3\"" (at 116.84 127 0) (effects (font (size 1.27 1.27)) (hide yes)))
  (pin "1"))
 (symbol
  (lib_id "power:GND")
  (at 205.74 119.38 90)
  (unit 1)
  (exclude_from_sim no)
  (in_bom yes)
  (on_board yes)
  (dnp no)
  (fields_autoplaced yes)
  (property "Reference" "#PWR010" (at 212.09 119.38 0) (effects (font (size 1.27 1.27)) (hide yes)))
  (property "Value" "GND" (at 209.55 119.3799 90) (effects (font (size 1.27 1.27)) (justify right)))
  (property "Footprint" "" (at 205.74 119.38 0) (effects (font (size 1.27 1.27)) (hide yes)))
  (property "Datasheet" "" (at 205.74 119.38 0) (effects (font (size 1.27 1.27)) (hide yes)))
  (property "Description" "Power symbol creates a global label with name \"GND\" , ground" (at 205.74 119.38 0) (effects (font (size 1.27 1.27)) (hide yes)))
  (pin "1")))
